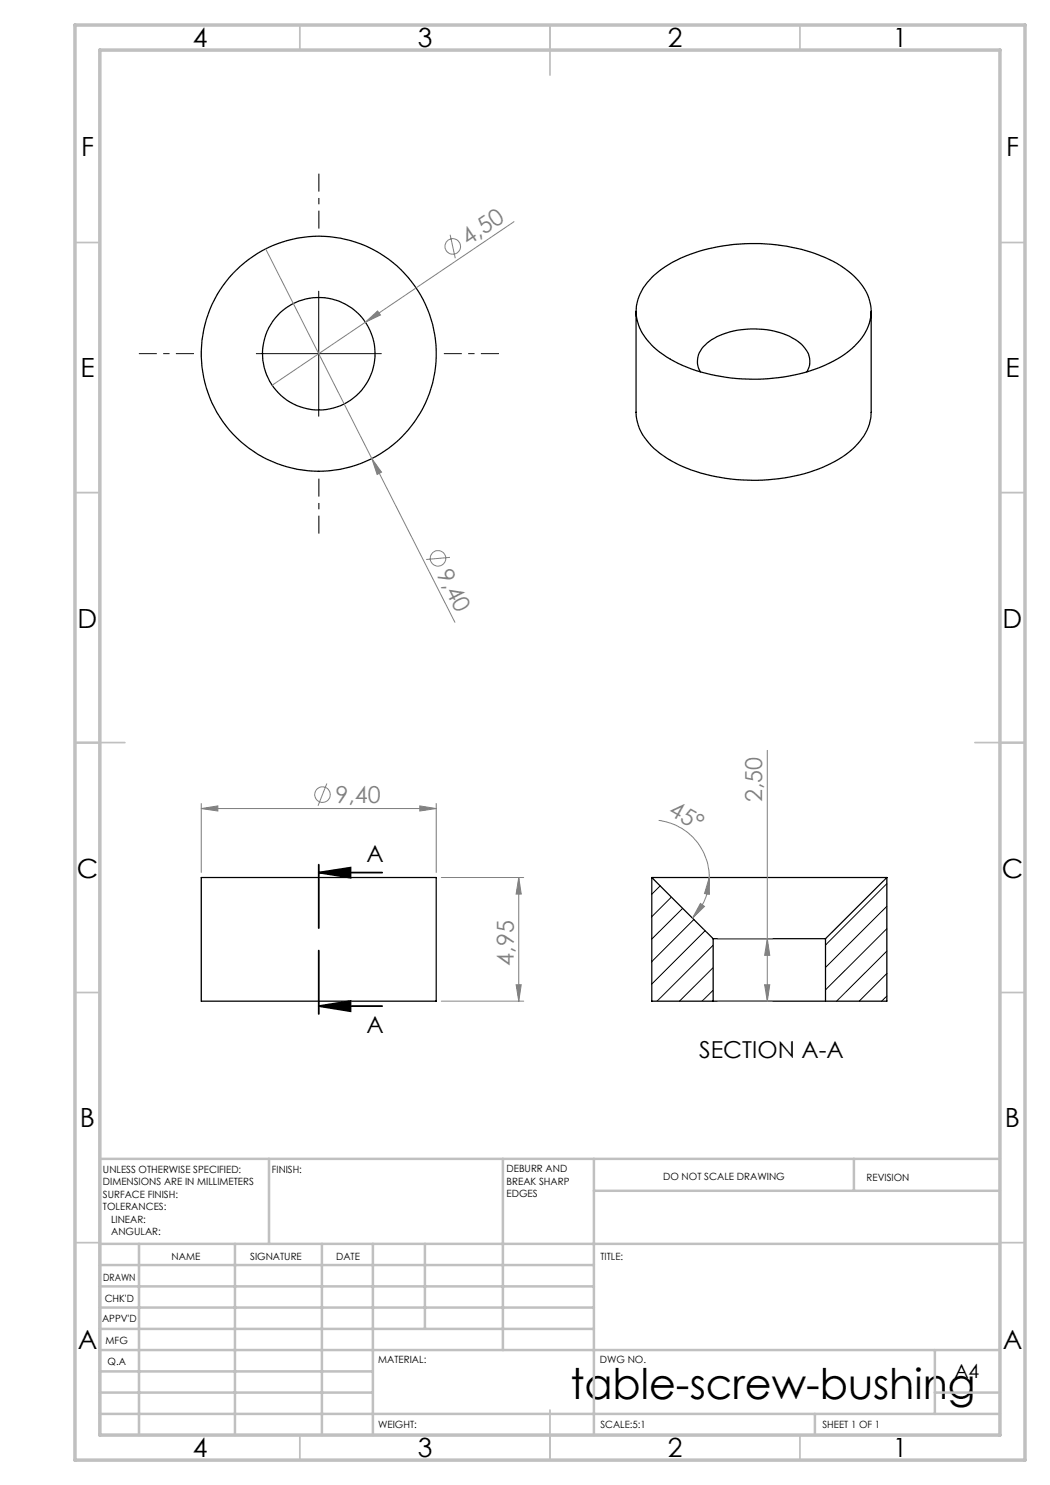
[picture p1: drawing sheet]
<svg xmlns="http://www.w3.org/2000/svg" width="210mm" height="297mm" viewBox="0 0 210 297" stroke-linecap="round" stroke-linejoin="round" font-family="sans-serif">
<g fill="none" stroke="#000" stroke-width=".25">
<path d="M130.5 55.3a27.1 27.1 0 0 1 15.2-6.3 35.3 35.3 0 0 1 22.4 4.1 12.3 12.3 0 0 1 6 7.8 9.5 9.5 0 0 1-3.7 8.8 28.7 28.7 0 0 1-16.7 6 35.1 35.1 0 0 1-20.3-4.3 11.6 11.6 0 0 1-6.2-9 9.9 9.9 0 0 1 3.3-7.1zM127.2 62.3v20.2a10.1 10.1 0 0 0 4.2 7.7 28.7 28.7 0 0 0 15.8 5.7 34.7 34.7 0 0 0 21.3-4.5 12.2 12.2 0 0 0 5.7-7.8v-21.3M140.1 74.4a4.3 4.3 0 0 1 1.4-5.8 16.2 16.2 0 0 1 12.5-2.6 11.2 11.2 0 0 1 7 3.6 4 4 0 0 1 .4 4.8M40.3 175.5h46.9v24.7h-46.9zM130.4 175.5h47M130.4 175.5v24.7h12.2M130.4 175.5l12.2 12.2M177.4 175.5v24.7h-12.3M177.4 175.5l-12.3 12.2M142.6 187.7h22.5M142.6 187.7v12.5M165.1 187.7v12.5"/>
<path d="M142.6 200.2h22.5"/>
<circle cx="63.7" cy="70.7" r="23.5"/>
<circle cx="63.8" cy="70.7" r="11.2"/>
</g>
<g fill="none" stroke="#000" stroke-width=".2">
<path d="M63.7 58.2v25.1M51.3 70.7h25M132 177.2l-1.6 1.7M134.3 179.4l-3.9 3.9M177.4 176.7l-12.3 12.3M136.5 181.7l-6.1 6.1M138.8 183.9l-8.4 8.4M141 186.2l-10.6 10.6M142.6 189.1l-11.2 11.1M142.6 193.5l-6.7 6.7M142.6 198l-2.2 2.2M177.4 181.3l-12.3 12.2"/>
<path d="M177.4 185.7l-12.3 12.3M177.4 190.2l-10.1 10M177.4 194.7l-5.6 5.5M177.4 199.2l-1.1 1"/>
</g>
<g fill="none" stroke="#808080" stroke-width=".2">
<path d="M53.1 49.8l21.3 41.9M90 47l1.1 4.6M102.8 44.3l-29.7 20.1M73.1 64.4l2.4-2.2 .6 .8zM73.1 64.4l-18.7 12.6M74.4 91.7l1.9 2.7-.9 .5zM74.4 91.7l16.6 32.8M90 111.5l-4.8 .4M65.4 156.7l-1.8 4.4M153.5 150.1v50.1M40.3 161.7l3.3-.5v1zM40.3 160.7v13.8"/>
<path d="M40.3 161.7h46.9M84 161.2l3.2 .5-3.2 .5zM87.2 160.7v13.8M88.3 175.5h16.4M103.8 175.5l.4 3.3h-1zM103.8 175.5v24.7M131.7 164.1a11.5 11.5 0 0 1 10.2 11.4M141.9 175.5v3.4l-1-.2zM141.9 175.5a11.5 11.5 0 0 1-3.4 8.1M103.2 197h1l-.4 3.2zM140.1 180.7l.8 .6-2.4 2.3zM143.6 187.7h10.8"/>
<path d="M152.9 197h1.1l-.5 3.2zM153.5 187.7l.5 3.4h-1.1zM88.3 200.2h16.4M143.6 200.2h10.8"/>
<circle cx="90.5" cy="49.3" r="1.54"/>
<circle cx="87.6" cy="111.7" r="1.55"/>
<circle cx="64.5" cy="158.9" r="1.55"/>
</g>
<path d="M63.7 174.5l6.4-1v2zM63.7 174.5h12.7M63.7 172.9v12.7M63.7 190.1v12.7M63.7 201.2l6.4-1v2zM63.7 201.2h12.7" fill="none" stroke="#000" stroke-width=".35"/>
<path d="M63.8 45.7v-11M38.8 70.7h-11M88.8 70.7h11M63.8 95.7v11" fill="none" stroke="#000" stroke-width=".2" stroke-dasharray="15.2 1.3 1.3 1.3" stroke-dashoffset="11.6" stroke-linecap="butt"/>
<g fill="none" stroke="#c0c0c0" stroke-width=".35">
<path d="M60 5v5M110 5v10M160 5v5M15 48.5h5M200 48.5h5M15 98.5h5M200 98.5h5M15 148.5h10M195 148.5h10M15 198.5h5M200 198.5h5M15 248.5h5"/>
<path d="M200 248.5h5M60 287v5M110 282v10M160 287v5"/>
</g>
<g fill="none" stroke="#c0c0c0" stroke-width=".5">
<path d="M53.8 231.8v17M100.6 231.8v38.2M118.8 231.8v55.2M118.8 238.2h81.2M170.8 231.8v6.4M200 231.8h-180v55.2M20 248.8h180M20 257.3h98.8M20 253h98.8M27.8 248.8v38.2M47 248.8v38.2M64.4 248.8v38.2"/>
<path d="M74.6 248.8v38.2M85 248.8v17M20 265.8h98.8M20 261.5h98.8M20 278.5h54.6M20 274.3h54.6M20 270h180M187 278.5h13M187 270v12.8M20 282.8h180M163 282.8v4.2"/>
</g>
<path d="M15 5h190v287h-190zM20 10h180v277h-180z" fill="none" stroke="#c0c0c0" stroke-width=".7"/>
<path d="M63.7 174.5l6.4-1v2zM63.7 201.2l6.4-1v2z" fill="#000"/>
<g fill="#808080">
<path d="M73.1 64.4l2.4-2.2 .6 .8z"/>
<path d="M74.4 91.7l1.9 2.7-.9 .5z"/>
<path d="M140.1 180.7l.8 .6-2.4 2.3zM141.9 175.5v3.4l-1-.2z"/>
<path d="M40.3 161.7l3.3-.5v1zM84 161.2l3.2 .5-3.2 .5z"/>
<path d="M103.2 197h1l-.4 3.2zM103.8 175.5l.4 3.3h-1zM152.9 197h1.1l-.5 3.2zM153.5 187.7l.5 3.4h-1.1z"/>
</g>
<text font-size="8.5" x="114.1" y="279.7">table-screw-bushing</text>
<g font-size="5.3">
<text x="38.5" y="9.5">4</text>
<text x="83.5" y="9.5">3</text>
<text x="133.5" y="9.5">2</text>
<text x="178.5" y="9.5">1</text>
<text x="16.2" y="31.2">F</text>
<text x="201.2" y="31.2">F</text>
<text x="16.1" y="75.5">E</text>
<text x="201.1" y="75.5">E</text>
<text x="15.5" y="125.5">D</text>
<text x="200.5" y="125.5">D</text>
<text x="15.4" y="175.5">C</text>
<text x="200.4" y="175.5">C</text>
<text x="16" y="225.5">B</text>
<text x="201" y="225.5">B</text>
<text x="15.5" y="269.7">A</text>
<text x="200.5" y="269.7">A</text>
<text x="38.5" y="291.5">4</text>
<text x="83.5" y="291.5">3</text>
<text x="133.5" y="291.5">2</text>
<text x="178.5" y="291.5">1</text>
</g>
<g font-size="4.7" fill="#808080">
<text x="93.7" y="49.3" transform="rotate(-34 93.7 49.3)">4,50</text>
<text x="87.3" y="114.7" transform="rotate(63 87.3 114.7)">9,40</text>
<text x="67.1" y="160.6">9,40</text>
<text x="152.5" y="160.4" transform="rotate(-90 152.5 160.4)">2,50</text>
<text x="133.5" y="162.9" transform="rotate(30 133.5 162.9)">45°</text>
<text x="102.7" y="193.1" transform="rotate(-90 102.7 193.1)">4,95</text>
</g>
<g font-size="4.7">
<text x="73.3" y="172.4">A</text>
<text x="73.3" y="206.6">A</text>
<text x="139.8" y="211.7">SECTION A-A</text>
</g>
<text font-size="3.9" x="190.9" y="275.5">A4</text>
<g font-size="2">
<text x="20.6" y="234.6">UNLESS OTHERWISE SPECIFIED:</text>
<text x="20.6" y="237.1">DIMENSIONS ARE IN MILLIMETERS</text>
<text x="20.6" y="239.6">SURFACE FINISH:</text>
<text x="54.4" y="234.6">FINISH:</text>
<text x="101.3" y="234.5">DEBURR AND</text>
<text x="101.3" y="237">BREAK SHARP</text>
<text x="101.3" y="239.5">EDGES</text>
<text x="132.6" y="236">DO NOT SCALE DRAWING</text>
<text x="173.3" y="236.2">REVISION</text>
<text x="20.6" y="242.1">TOLERANCES:</text>
<text x="22.2" y="244.6">LINEAR:</text>
<text x="22.2" y="247.1">ANGULAR:</text>
<text x="34.3" y="252">NAME</text>
<text x="50" y="251.9">SIGNATURE</text>
<text x="67.2" y="251.9">DATE</text>
<text x="120.1" y="251.9">TITLE:</text>
<text x="20.6" y="256.1">DRAWN</text>
<text x="20.9" y="260.3">CHK'D</text>
<text x="20.4" y="264.4">APPV'D</text>
<text x="21.1" y="268.8">MFG</text>
<text x="21.5" y="273">Q.A</text>
<text x="75.6" y="272.5">MATERIAL:</text>
<text x="120" y="272.5">DWG NO.</text>
<text x="75.6" y="285.5">WEIGHT:</text>
<text x="120.1" y="285.6">SCALE:5:1</text>
<text x="164.5" y="285.6">SHEET 1 OF 1</text>
</g>
</svg>
